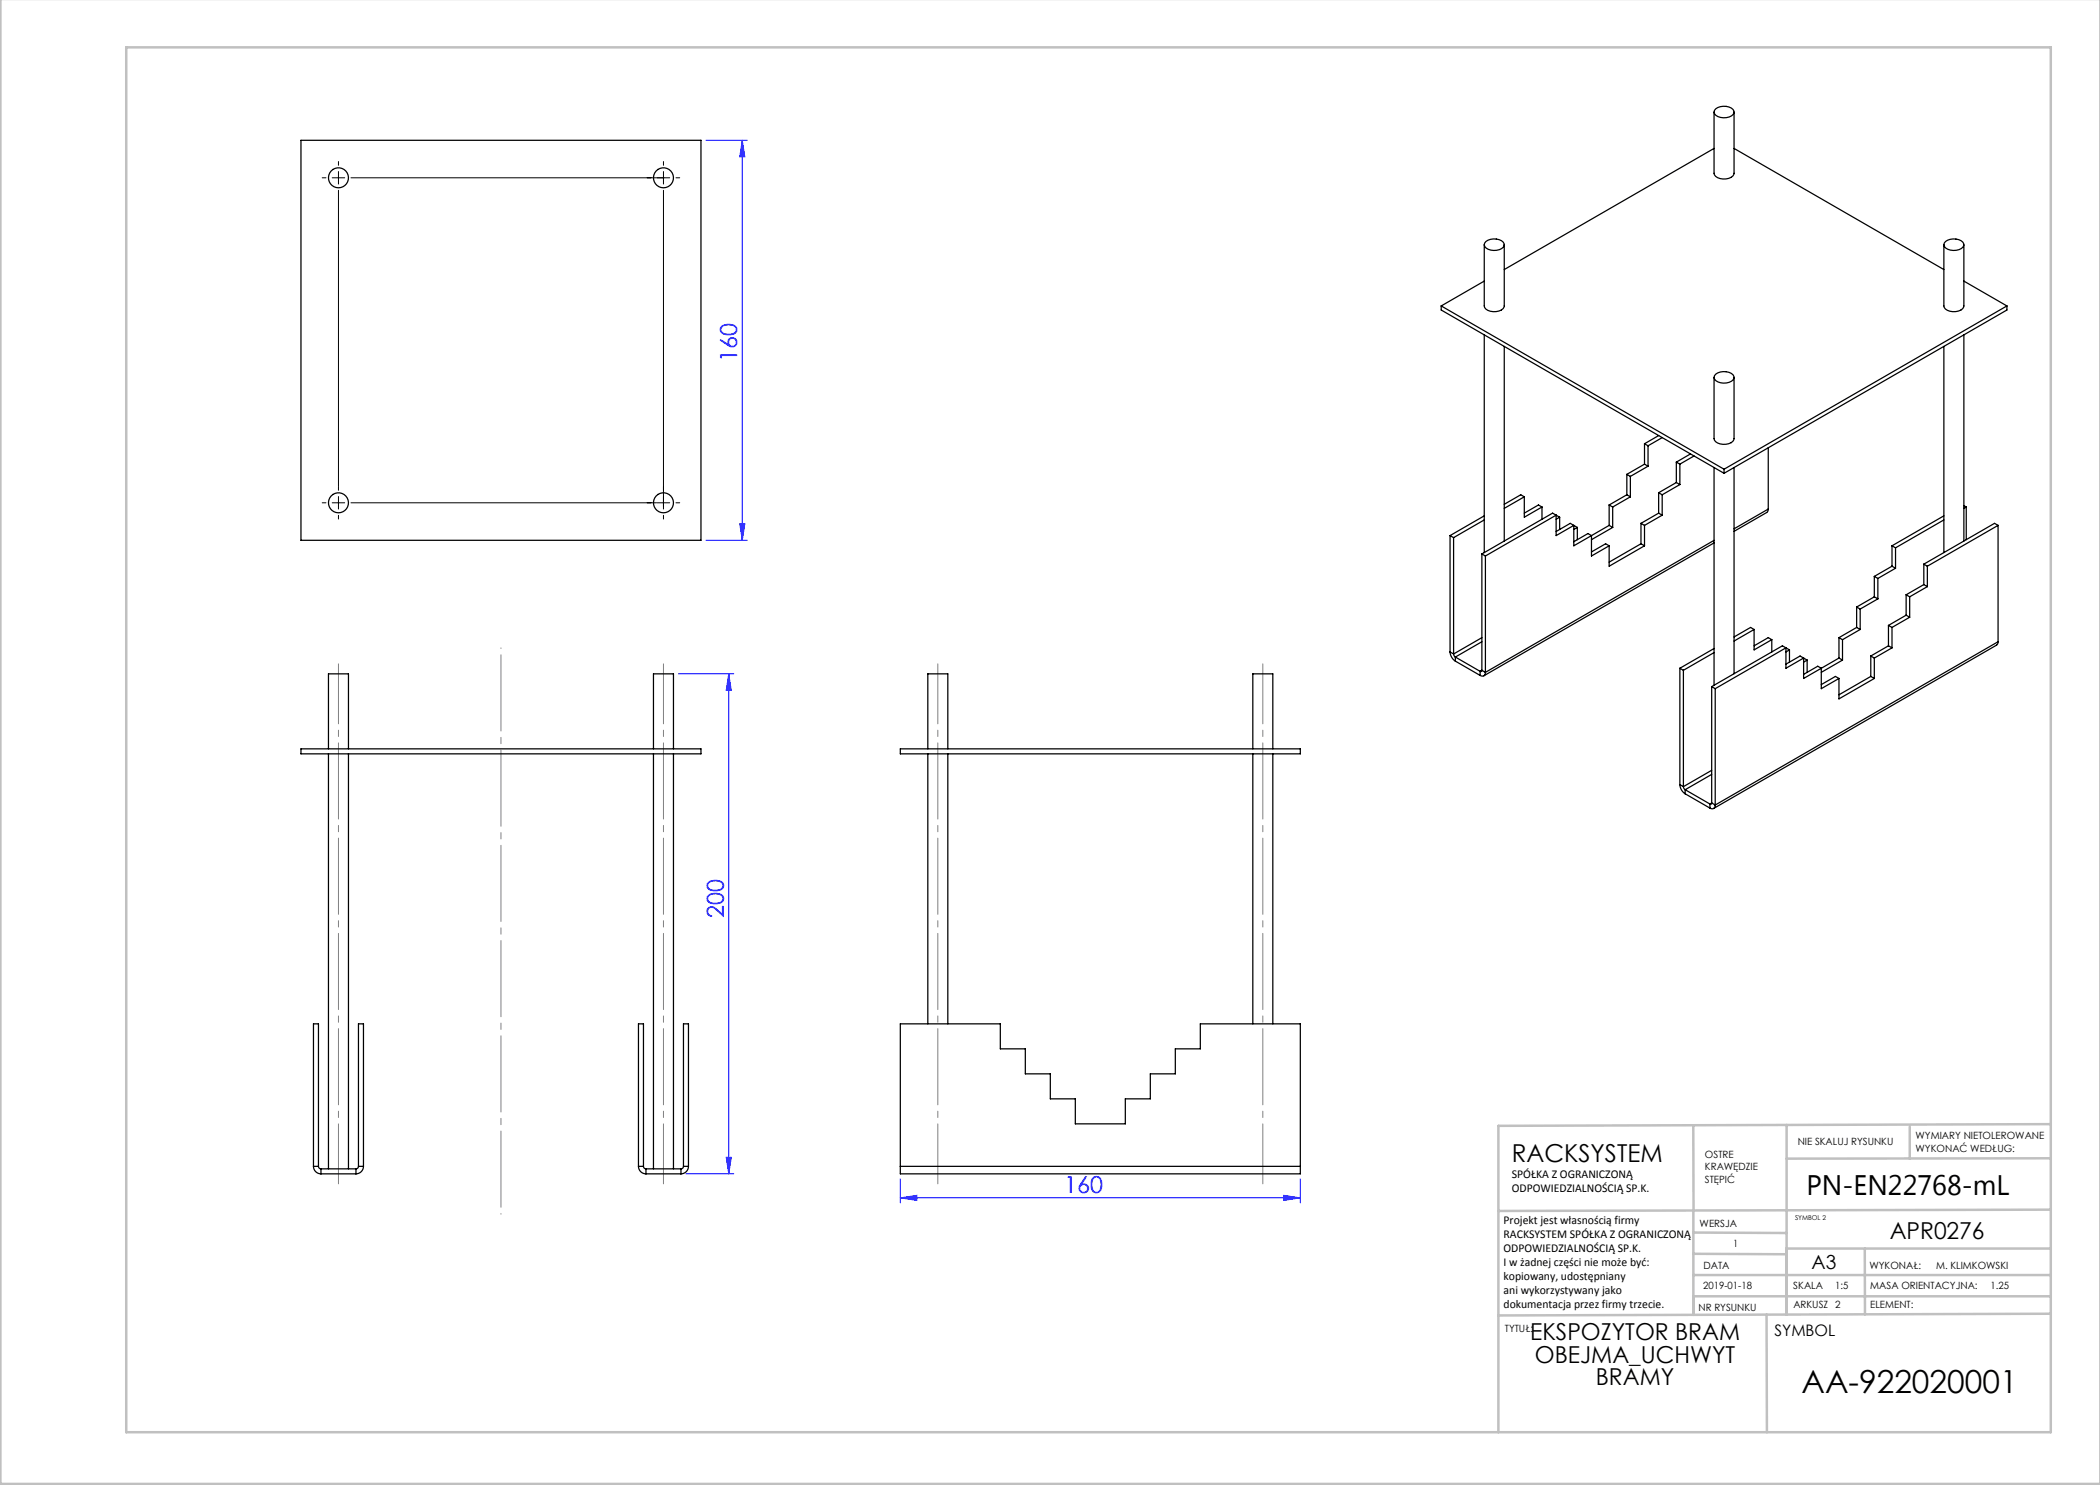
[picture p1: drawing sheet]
<svg xmlns="http://www.w3.org/2000/svg" width="420mm" height="297mm" viewBox="0 0 420 297" stroke-linecap="round" stroke-linejoin="round" font-family="sans-serif">
<g fill="none" stroke="#00f" stroke-width=".2">
<path d="M141.2 28.1h8.3M148.5 28.1l.5 3.3h-1.1zM148.5 28.1v80M141.2 108.1h8.3M147.9 104.8h1.1l-.5 3.3zM135.7 134.8h11M145.7 134.8l.6 3.3h-1.1zM145.7 134.8v100M137.2 234.8h9.5M145.2 231.5h1.1l-.6 3.3zM180.1 239.6l3.3-.5v1zM180.1 235.8v4.8"/>
<path d="M180.1 239.6h80M256.8 239.1l3.3 .5-3.3 .5zM260.1 235.8v4.8"/>
</g>
<path d="M67.7 132.8v104M132.7 132.8v104M187.6 132.8v104M252.6 132.8v104" fill="none" stroke="#808080" stroke-width=".2" stroke-dasharray="15.2 1.3 1.3 1.3" stroke-dashoffset="3.2"/>
<path d="M100.2 242.8v-113.2" fill="none" stroke="#808080" stroke-width=".2" stroke-dasharray="15.2 1.3 1.3 1.3" stroke-dashoffset="-1.4"/>
<g fill="none" stroke="#c0c0c0" stroke-width=".5">
<path d="M.1 -.1v296.9h419.9M25.2 9.5h385v276.9h-385zM338.7 225.2v16.9M357.3 225v37.9M382 225.4v6.3M410.1 224.8l-110.4 .4v61.2M410.1 231.7h-52.8M338.7 259.3h71.5M338.7 255h71.5M338.7 250.8l18.6 .1M338.7 246.5l18.6 .1M338.7 242.1v20.9"/>
<path d="M373 249.7v13.2M410.1 241.9l-110.4 .3M410.2 249.7h-52.9v13.2M353.3 262.9l.1 23.5M410.2 262.7l-110.5 .4"/>
</g>
<g fill="none" stroke="#000" stroke-width=".2">
<path d="M64.4 35.6h.8M66.4 35.6h2.5M67.7 32.3v.8M67.7 34.3v2.5M67.7 38.1v59.1M132.7 32.3v.8M132.7 34.3v2.5M132.7 38.1v63.7M133.9 35.6h-63.7M135.2 35.6h.7M67.7 97.3v.8M67.7 99.3v2.5"/>
<path d="M64.4 100.6h.8M66.4 100.6h2.5M67.7 103.1v.7M70.2 100.6h61.1M131.4 100.6h2.5M132.7 103.1v.7M135.2 100.6h.7"/>
</g>
<g fill="#00f">
<path d="M180.1 239.6l3.3-.5v1zM256.8 239.1l3.3 .5-3.3 .5z"/>
<path d="M147.9 104.8h1.1l-.5 3.3zM148.5 28.1l.5 3.3h-1.1z"/>
<path d="M145.7 134.8l.6 3.3h-1.1zM145.2 231.5h1.1l-.6 3.3z"/>
</g>
<g fill="none" stroke="#000" stroke-width=".25">
<path d="M60.2 28.1h80v80h-80zM342.8 22.4v12.3a1.94 1.94 0 0 0 2.4 1.1 1.63 1.63 0 0 0 1.6-1.1v-12.3M342.8 29.7l-42 24.2M343.1 21.8a2.62 2.62 0 0 1 3.7 .4 1.62 1.62 0 0 1-2.1 1.4 1.83 1.83 0 0 1-1.9-1.2zM346.8 29.7l42 24.2M296.8 48.9v12.3a1.94 1.94 0 0 0 2.4 1.1 1.63 1.63 0 0 0 1.6-1.1v-12.3M296.8 56.2l-8.6 5M297.2 48.3a2.62 2.62 0 0 1 3.6 .4 1.62 1.62 0 0 1-2.1 1.4 1.84 1.84 0 0 1-1.9-1.1zM388.8 48.9v12.3a1.94 1.94 0 0 0 2.3 1.1 1.63 1.63 0 0 0 1.7-1.1v-12.3M389.1 48.3a2.62 2.62 0 0 1 3.6 .4 1.62 1.62 0 0 1-2 1.4 1.84 1.84 0 0 1-1.9-1.1zM392.8 56.2l8.6 5M288.2 61.2l56.6 32.6"/>
<path d="M288.2 61.2v.8l56.6 32.7M296.8 67v43.5M300.8 69.3v38.9M342.8 75.5v12.2a1.94 1.94 0 0 0 2.4 1.2 1.63 1.63 0 0 0 1.6-1.2v-12.2M343.1 74.8a2.62 2.62 0 0 1 3.7 .5 1.62 1.62 0 0 1-2.1 1.3 1.83 1.83 0 0 1-1.9-1.1zM388.8 69.3v41.2M392.8 67v41.2M401.4 61.2v.8l-56.6 32.7M401.4 61.2l-56.6 32.6M304.9 99.4l-.7-.4-3.4 1.9M304.9 99.4l-4.1 2.3M304.9 99.4v4l3.5-2"/>
<path d="M325.4 99l-3.6 2M325.4 99l.7 .4M325.4 94.9l.7 .4M325.4 94.9v4.1M326.1 99.4l-3.6 2M326.1 95.3v4.1M328.9 92.8l.7 .4M328.9 88.7v4.1M328.9 92.8l-3.5 2.1M328.9 88.7l.7 .5M329.6 93.2l-3.5 2.1M329.6 89.2v4"/>
<path d="M331.7 98.5l.7 .5M331.7 98.5v4.1M331.7 87.1l-2.8 1.6M332.4 99v4M332.4 87.5l-2.8 1.7M335.3 96.5l.7 .4M335.3 92.4l.7 .4M335.3 96.5l-3.6 2M335.3 92.4v4.1M336 92.8v4.1M336 96.9l-3.6 2.1M338.1 90.8l-2.8 1.6"/>
<path d="M338.8 91.2l-2.8 1.6M342.8 93.5v43.6M344.8 93.8v.9M346.8 93.5v41.2M353.7 89.6v12.2M290 107.1l.7 .4M290 107.1v23.3M290.7 107.5v23.3M296.4 110.8l.7 .4M296.4 110.8v23.3M296.8 104l-6.1 3.5M296.8 103.2l-6.8 3.9"/>
<path d="M297.1 111.2v23.3M308.4 101.4l-.7-.4-2.8 1.6M308.4 101.4v2.5M311.9 103.4l-1.4-.8-14.1 8.2M311.9 103.4l-.7 .5M311.9 103.4v2.5M314.8 108.3l2.8-1.6 .7 .4v4.1l3.5-2M315.5 105.5l-1.4-.8-2.9 1.6M315.5 105.5l-.7 .4M315.5 105.5v2.4M321.8 105.1l.7 .4M321.8 101l.7 .4"/>
<path d="M321.8 105.1l-7 4.1v-4.1l-3.6 2v-4.1l-14.1 8.2M321.8 101v4.1M321.8 109.2v4l7.1-4M321.8 109.2l-.7-.4-2.8 1.6M322.5 105.5l-4.2 2.4M322.5 101.4v4.1M328.2 108.8l.7 .4M328.2 104.7l.7 .4M328.2 108.8l-6.4 3.6M328.2 104.7v4.1M328.9 105.1v4.1M331.7 102.6l-3.5 2.1"/>
<path d="M331.7 102.6l.7 .4M332.4 103l-3.5 2.1M342.8 108.6l-46 26.6M342.8 108.1l-45.7 26.4M353.7 101.8l-.1 .4-.3 .3-6.5 3.8M353.7 101.8l-6.9 4M374.9 115.3v4.1M374.9 119.4l.7 .4M374.9 115.3l.7 .4M374.9 119.4l-3.6 2M375.6 119.8l-3.6 2M375.6 115.7v4.1"/>
<path d="M378.4 109.2v4M378.4 113.2l.7 .5M378.4 109.2l.7 .4M378.4 113.2l-3.5 2.1M379.1 113.7l-3.5 2M379.1 109.6v4.1M381.2 119l.7 .4M381.2 119v4M381.9 119.4v4M384.8 116.9l.7 .4M384.8 116.9l-3.6 2.1M384.8 112.8l.7 .4"/>
<path d="M384.8 112.8v4.1M385.5 117.3l-3.6 2.1M385.5 113.2v4.1M388.8 104l-9.7 5.6M388.8 103.2l-10.4 6M392.8 101.1l.4 .3M393.2 101.4l-.4 .3M393.2 101.4v6.5M399.6 105.1l-14.1 8.1M399.6 105.1v23.2M399.6 105.1l-.7-.4-14.1 8.1M290 130.4a2.34 2.34 0 0 0 1.1 1.8"/>
<path d="M290 130.4l.7 .4M290.7 130.8l.4 .6M291.1 132.2l4.9 2.9M291.1 131.4v.8M291.1 131.4l4.9 2.9M296 134.3v.8M296.4 134.1l-.1 .2h-.3M296.4 134.1l.7 .4M296.4 127.5l-5.7 3.3M296.4 134.1l-.4 .2M296.4 128.3l-5.3 3.1M297.1 134.5a.65 .65 0 0 1-.3 .7 .65 .65 0 0 1-.8-.1"/>
<path d="M336 133.7l.7 .4M336 133.7v23.2M336.7 134.1v23.2M342.3 137.3l.7 .4M342.3 137.3v23.3M342.8 130.5l-6.1 3.6M342.8 129.7l-6.8 4M343 137.7v23.3M350.8 125.9l-.7-.4-3.3 1.9M350.8 125.9l-4 2.3M350.8 125.9v4.1l3.6-2.1M354.4 127.9l-.7-.4-2.9 1.7"/>
<path d="M354.4 127.9v2.5M357.9 130l-1.4-.8-14.2 8.1M357.9 130l-.7 .4M357.9 130v2.4M361.4 132l-1.4-.8-2.8 1.6M361.4 132l-.7 .4M361.4 132v2.5M364.3 133.7l-3.6 2v-4.1l-3.5 2.1v-4.1l-14.2 8.1M364.3 133.7v4l3.5-2M364.3 133.7l-.8-.5-2.8 1.7M367.8 127.5v4.1M367.8 135.7v4.1l7.1-4.1"/>
<path d="M367.8 131.6l-3.5 2.1M367.8 135.7l-.7-.4-2.8 1.6M367.8 131.6l.7 .4M367.8 127.5l.7 .4M368.5 132l-4.2 2.5M368.5 127.9v4.1M371.3 125.5l-3.5 2M371.3 125.5l.7 .4M371.3 121.4l.7 .4M371.3 121.4v4.1M372 125.9l-3.5 2M372 121.8v4.1"/>
<path d="M374.2 135.3l.7 .4M374.2 135.3l-6.4 3.7M374.2 131.2l.7 .4M374.2 131.2v4.1M374.9 131.6v4.1M377.7 129.2l-3.5 2M377.7 129.2l.7 .4M377.7 125.1l.7 .4M377.7 125.1v4.1M378.4 129.6l-3.5 2M378.4 125.5v4.1M381.2 123l-3.5 2.1"/>
<path d="M381.2 123l.7 .4M381.9 123.4l-3.5 2.1M399.6 128.3l-.1 .5-.2 .2-56.6 32.7M399.6 128.3l-56.6 32.7M60.2 149.8h80v1h-80zM65.7 149.8v-15h4v15M65.7 150.8v83M69.7 150.8v83M130.7 149.8v-15h4v15M130.7 150.8v83M134.7 150.8v83M180.1 149.8h80v1h-80z"/>
<path d="M185.6 149.8v-15h4v15M185.6 150.8v54M189.6 150.8v54M250.6 149.8v-15h4v15M250.6 150.8v54M254.6 150.8v54M336 156.9a2.34 2.34 0 0 0 1 1.9M336 156.9l.7 .4M336.7 157.3l.3 .6M337 157.9l5 2.9M337 158.8l5 2.8M337 157.9v.9"/>
<path d="M342.3 154.1l-5.6 3.2M342.3 154.9l-5.3 3M342 160.8v.8M342.3 160.6l-.1 .2h-.2M342.3 160.6l.7 .4M342.3 160.6l-.3 .2M343 161a.65 .65 0 0 1-.3 .7 .65 .65 0 0 1-.7-.1M62.7 233.3a1.5 1.5 0 0 0 1.5 1.5M62.7 233.3h1M62.7 233.3v-28.5h1v28.5M63.7 233.3l.1 .3 .4 .2M64.2 233.8h7"/>
<path d="M64.2 234.8h7M64.2 233.8v1M71.2 233.8v1M71.7 233.3l-.2 .3-.3 .2M71.7 233.3h1M71.7 233.3v-28.5h1v28.5M72.7 233.3a1.5 1.5 0 0 1-1.5 1.5M127.7 233.3a1.5 1.5 0 0 0 1.5 1.5M127.7 233.3h1M127.7 233.3v-28.5h1v28.5M128.7 233.3l.1 .3 .4 .2M129.2 233.8v1"/>
<path d="M129.2 233.8h7M129.2 234.8h7M136.2 233.8v1M136.7 233.3l-.2 .3-.3 .2M136.7 233.3h1M136.7 233.3v-28.5h1v28.5M137.7 233.3a1.5 1.5 0 0 1-1.5 1.5M180.1 233.3v1.5h80v-1.5M180.1 233.3h80M180.1 233.3v-28.5h20v5h5v5h5v5h5v5h10v-5h5v-5h5v-5h5v-5h20v28.5"/>
<circle cx="67.7" cy="35.6" r="2"/>
<circle cx="132.7" cy="35.6" r="2"/>
<circle cx="67.7" cy="100.6" r="2"/>
<circle cx="132.7" cy="100.6" r="2"/>
</g>
<text font-size="6.3" x="360.3" y="278.5">AA-922020001</text>
<text font-size="5.6" x="361.3" y="239.1">PN-EN22768-mL</text>
<text font-size="4.9" x="302.4" y="232.4">RACKSYSTEM</text>
<g font-size="4.7" fill="#00f">
<text x="147.4" y="72.4" transform="rotate(-90 147.4 72.4)">160</text>
<text x="144.7" y="183.6" transform="rotate(-90 144.7 183.6)">200</text>
<text x="212.9" y="238.6">160</text>
</g>
<g font-size="4.7">
<text x="377.9" y="247.8">APR0276</text>
<text x="306" y="268.1">EKSPOZYTOR BRAM</text>
<text x="307" y="272.6">OBEJMA_UCHWYT</text>
<text x="319.2" y="277.1">BRAMY</text>
</g>
<text font-size="3.9" x="362.3" y="253.8">A3</text>
<text font-size="3.2" x="354.9" y="267.2">SYMBOL</text>
<g font-size="2.4">
<text x="302.4" y="235.6">SPÓŁKA Z OGRANICZONĄ</text>
<text x="302.4" y="238.4">ODPOWIEDZIALNOŚCIĄ SP.K.</text>
<text x="300.7" y="244.7">Projekt jest własnością firmy</text>
<text x="300.7" y="247.5">RACKSYSTEM SPÓŁKA Z OGRANICZONĄ</text>
<text x="300.7" y="250.3">ODPOWIEDZIALNOŚCIĄ SP.K.</text>
<text x="300.7" y="253.1">I w żadnej części nie może być:</text>
<text x="300.7" y="256">kopiowany, udostępniany</text>
<text x="300.7" y="258.8">ani wykorzystywany jako</text>
<text x="300.7" y="261.6">dokumentacja przez firmy trzecie.</text>
</g>
<g font-size="2">
<text x="383.1" y="227.9">WYMIARY NIETOLEROWANE</text>
<text x="341" y="231.6">OSTRE</text>
<text x="359.5" y="228.9">NIE SKALUJ RYSUNKU</text>
<text x="383.1" y="230.4">WYKONAĆ WEDŁUG:</text>
<text x="341" y="234.1">KRAWĘDZIE</text>
<text x="341" y="236.6">STĘPIĆ</text>
<text x="339.9" y="245.4">WERSJA</text>
<text x="346.6" y="249.5">1</text>
<text x="340.6" y="257.7">2019-01-18</text>
<text x="340.7" y="253.8">DATA</text>
<text x="358.7" y="257.7">SKALA</text>
<text x="367" y="257.7">1:5</text>
<text x="373.9" y="253.8">WYKONAŁ:</text>
<text x="374.1" y="257.7">MASA ORIENTACYJNA:</text>
<text x="387.2" y="253.8">M. KLIMKOWSKI</text>
<text x="398.1" y="257.7">1.25</text>
<text x="339.7" y="262.3">NR RYSUNKU</text>
<text x="358.7" y="261.7">ARKUSZ 2</text>
<text x="374.1" y="261.7">ELEMENT:</text>
<text x="301" y="266.4">TYTUŁ:</text>
</g>
<text font-size="1.3" x="359" y="244">SYMBOL 2</text>
</svg>
